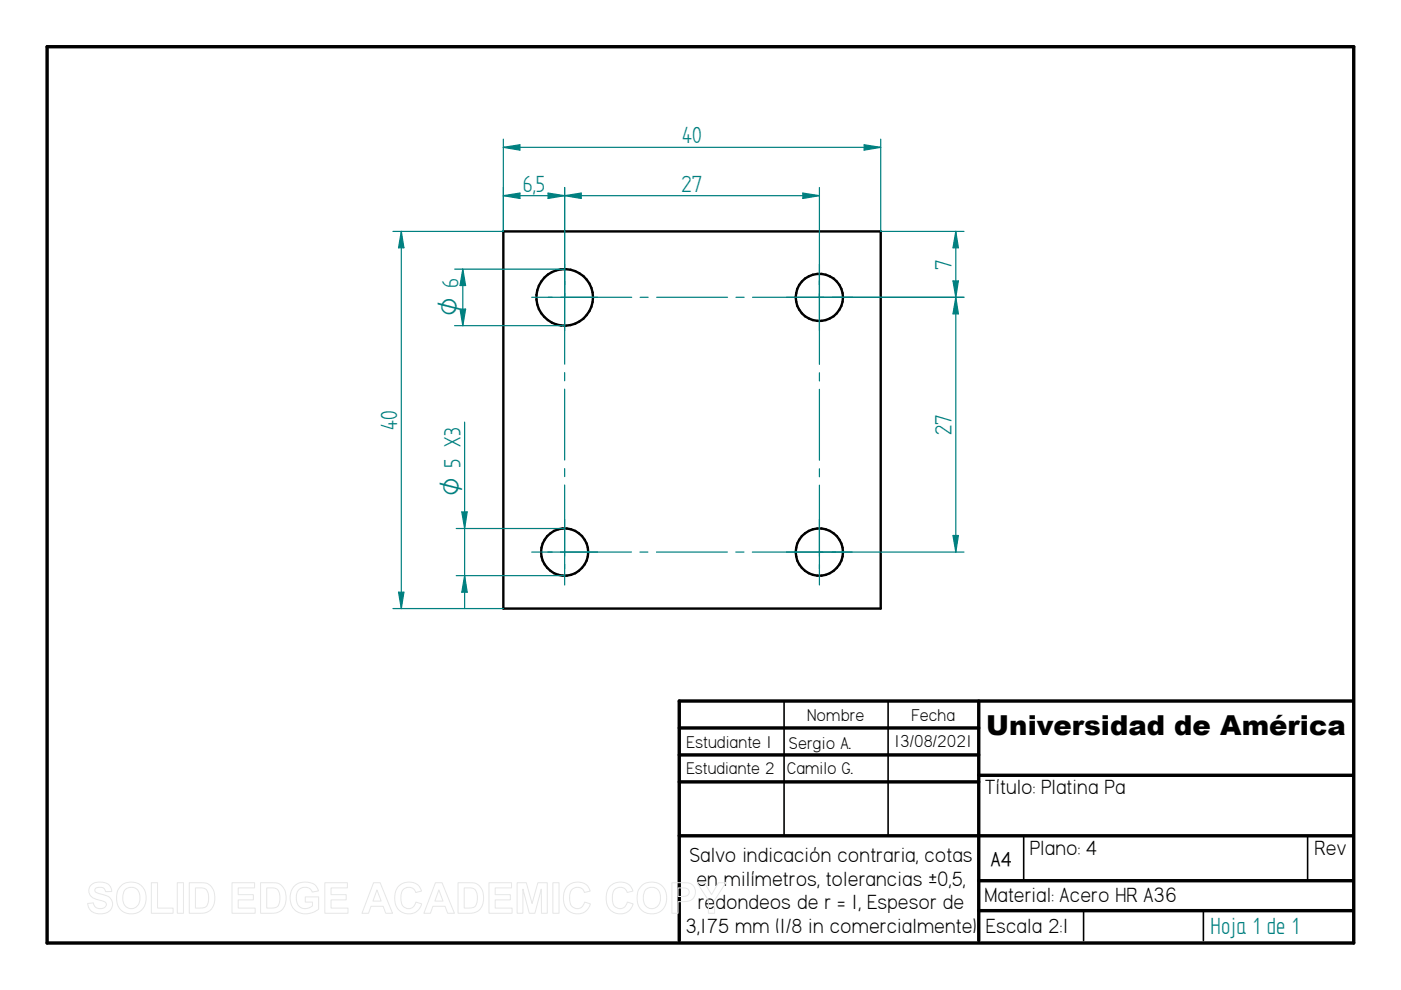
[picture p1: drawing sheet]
<svg xmlns="http://www.w3.org/2000/svg" width="297mm" height="210mm" viewBox="0 0 297 210" stroke-linecap="round" stroke-linejoin="round" font-family="sans-serif">
<path d="M10 9.9h277v190h-277zM144 154.3h63.5M207.5 148.6v50.8M286.9 148.6h-142.9v50.8M144 160.1h63.5M144 165.8h63.5M144 177.2h142.9M207.5 164.4h79.4M207.5 186.7h79.4M207.5 193.1h79.4" fill="none" stroke="#000" stroke-width=".72"/>
<path d="M166.2 148.6v28.6M188.3 148.6v28.6M217 177.3v9.4M277.2 177.3v9.4M229.7 193.1v6.3M255.1 193.1v6.3" fill="none" stroke="#000" stroke-width=".34"/>
<g fill="none" stroke="#000" stroke-width=".51">
<path d="M106.7 49.1h80v79.9h-80z"/>
<circle cx="119.7" cy="63" r="6"/>
<circle cx="173.7" cy="63" r="5"/>
<circle cx="119.7" cy="117.1" r="5"/>
<circle cx="173.7" cy="117.1" r="5"/>
</g>
<path d="M83.3 49.1h23.4M85.1 49.1l.5 3.4h-1.1zM83.3 129h23.4" fill="none" stroke="#008080" stroke-width=".25"/>
<path d="M85.1 49.1l.5 3.4h-1.1z" fill="#008080"/>
<path d="M84.5 125.6h1.1l-.5 3.4z" fill="none" stroke="#008080" stroke-width=".25"/>
<path d="M84.5 125.6h1.1l-.5 3.4z" fill="#008080"/>
<path d="M106.7 29.5v19.6M183.2 30.7l3.5 .5-3.5 .6zM186.7 29.5v19.6M85.1 49.1v79.9" fill="none" stroke="#008080" stroke-width=".25"/>
<path d="M183.2 30.7l3.5 .5-3.5 .6z" fill="#008080"/>
<path d="M106.7 31.2l3.5-.5v1.1z" fill="none" stroke="#008080" stroke-width=".25"/>
<path d="M106.7 31.2l3.5-.5v1.1z" fill="#008080"/>
<g fill="none" stroke="#008080" stroke-width=".25">
<path d="M106.7 31.2h80M96.4 57.1h23.3M98.1 57.1l.6 3.4h-1.2zM119.7 56v21.2M173.7 56v21.3M96.4 69h23.3M112.7 63h21.2M119.7 79v1.7M135.7 63h1.7M139.2 63h15.1M156 63h1.8M159.6 63h21.1"/>
<path d="M173.7 79v1.8M119.7 82.5v15M119.7 99.4v1.6M173.7 82.5v15.1M173.7 99.4v1.7M112.7 117.1h21.2M119.7 102.8v21.2M135.7 117.1h1.7M139.2 117.1h15M156 117.1h1.7M159.5 117.1h21.2M173.7 102.9v21.1"/>
</g>
<path d="M98.1 57.1l.6 3.4h-1.2z" fill="#008080"/>
<path d="M97.5 65.5h1.2l-.6 3.5z" fill="none" stroke="#008080" stroke-width=".25"/>
<path d="M97.5 65.5h1.2l-.6 3.5z" fill="#008080"/>
<path d="M98.1 57.1v11.9M186.7 49.1h17.7M202.6 49.1l.6 3.4h-1.1zM177.2 63h27.2" fill="none" stroke="#008080" stroke-width=".25"/>
<path d="M202.6 49.1l.6 3.4h-1.1z" fill="#008080"/>
<path d="M202.1 59.6h1.1l-.6 3.4z" fill="none" stroke="#008080" stroke-width=".25"/>
<path d="M202.1 59.6h1.1l-.6 3.4z" fill="#008080"/>
<path d="M202.6 49.1v13.9M173.7 63h30.7M202.6 63l.6 3.5h-1.1zM173.7 117.1h30.7" fill="none" stroke="#008080" stroke-width=".25"/>
<path d="M202.6 63l.6 3.5h-1.1z" fill="#008080"/>
<path d="M202.1 113.5h1.1l-.6 3.6z" fill="none" stroke="#008080" stroke-width=".25"/>
<path d="M202.1 113.5h1.1l-.6 3.6z" fill="#008080"/>
<path d="M202.6 63v54.1M96.7 112.1h23M97.9 108.5h1.2l-.6 3.6zM96.7 122h23" fill="none" stroke="#008080" stroke-width=".25"/>
<path d="M97.9 108.5h1.2l-.6 3.6z" fill="#008080"/>
<path d="M98.5 122l.6 3.6h-1.2z" fill="none" stroke="#008080" stroke-width=".25"/>
<path d="M98.5 122l.6 3.6h-1.2z" fill="#008080"/>
<path d="M106.7 39.8v9.3M119.7 39.8v23.2M116.2 40.9l3.5 .6-3.5 .6zM98.5 89.5v39.5" fill="none" stroke="#008080" stroke-width=".25"/>
<path d="M116.2 40.9l3.5 .6-3.5 .6z" fill="#008080"/>
<path d="M106.7 41.5l3.5-.6v1.2z" fill="none" stroke="#008080" stroke-width=".25"/>
<path d="M106.7 41.5l3.5-.6v1.2z" fill="#008080"/>
<path d="M119.7 39.8v23.2M173.7 39.8v23.2M106.7 41.5h13M170.2 40.9l3.5 .6-3.5 .6z" fill="none" stroke="#008080" stroke-width=".25"/>
<path d="M170.2 40.9l3.5 .6-3.5 .6z" fill="#008080"/>
<path d="M119.7 41.5l3.5-.6v1.2z" fill="none" stroke="#008080" stroke-width=".25"/>
<path d="M119.7 41.5l3.5-.6v1.2z" fill="#008080"/>
<path d="M119.7 41.5h54" fill="none" stroke="#008080" stroke-width=".25"/>
<g fill="none" stroke="#e6e6e6" stroke-width=".21">
<path d="M19.3 187.7a3.1 3.1 0 0 1 4 .1l.4 1.2-1.3 .1a1.28 1.28 0 0 0-1-1 1.28 1.28 0 0 0-1.3 .5v.4a5.6 5.6 0 0 0 2.5 .9 1.98 1.98 0 0 1 1.2 2.4 1.98 1.98 0 0 1-2.2 1.4 2.48 2.48 0 0 1-3-2.1l1.2-.2a1.44 1.44 0 0 0 1.3 1.3 1.44 1.44 0 0 0 1.5-.9 1.18 1.18 0 0 0-1.4-.9 2.36 2.36 0 0 1-2.4-2.1l.1-.6zM25.8 187.7a3.3 3.3 0 0 1 3.9-.1 3.3 3.3 0 0 1 1.2 3.8 3.2 3.2 0 0 1-3.8 2.3 3.2 3.2 0 0 1-2.4-3.8 3 3 0 0 1 1.1-2.2zM26.5 188.7a1.87 1.87 0 0 1 2.2-.4 1.87 1.87 0 0 1 1 2.1 1.87 1.87 0 0 1-1.8 2.3 1.87 1.87 0 0 1-1.9-2.3l.1-.8zM32.1 187.2h1.3v5.3h3.3v1.1h-4.6zM37.6 187.2h1.3v6.4h-1.3zM40.1 187.2h2.4a2.79 2.79 0 0 1 3 3.3 2.79 2.79 0 0 1-2.9 3.1h-2.5zM41.4 188.3a2.64 2.64 0 0 1 2.5 .5 3.3 3.3 0 0 1-.3 3.5l-.8 .2h-1.4zM49.2 187.2h4.8v1.1h-3.5v1.4h3.2v1.1h-3.2v1.7h3.6v1.1h-4.9zM55.2 187.2h2.4a2.79 2.79 0 0 1 3.1 3.3 2.79 2.79 0 0 1-3 3.1h-2.5zM56.6 188.3a2.64 2.64 0 0 1 2.4 .5 3.3 3.3 0 0 1-.3 3.5l-.8 .2h-1.3zM62.3 188a3.6 3.6 0 0 1 4.6-.2l.6 1.1-1.3 .2a1.8 1.8 0 0 0-2.2-.9 1.8 1.8 0 0 0-1.2 2.1 2.01 2.01 0 0 0 1.1 2.2 2.01 2.01 0 0 0 2.3-.4v-.8h-1.5v-1.1h2.9v2.5a3.8 3.8 0 0 1-5.5-.2 4 4 0 0 1 .2-4.5zM68.9 187.2h4.8v1.1h-3.5v1.4h3.2v1.1h-3.2v1.7h3.6v1.1h-4.9z"/>
<path d="M79.2 187.2h1.4l2.6 6.4h-1.4l-.6-1.4h-2.5l-.6 1.4h-1.4zM79.9 188.7l.9 2.4h-1.7zM84.5 187.9a2.87 2.87 0 0 1 4.9 1l-1.3 .3a1.6 1.6 0 0 0-1.8-1 1.6 1.6 0 0 0-1.3 1.7 2.19 2.19 0 0 0 1.3 2.7 1.55 1.55 0 0 0 1.9-1.3l1.2 .3a2.93 2.93 0 0 1-3.4 2.1 2.93 2.93 0 0 1-2.3-3.3v-.6a3.2 3.2 0 0 1 .8-1.9zM92.3 187.2h1.4l2.6 6.4h-1.4l-.5-1.4h-2.6l-.5 1.4h-1.4zM93 188.7l.9 2.4h-1.7zM97.1 187.2h2.4a2.79 2.79 0 0 1 3 3.3 2.79 2.79 0 0 1-2.9 3.1h-2.5zM98.4 188.3a2.64 2.64 0 0 1 2.4 .5 3.3 3.3 0 0 1-.2 3.5l-.9 .2h-1.3zM103.7 187.2h4.8v1.1h-3.5v1.4h3.2v1.1h-3.2v1.7h3.6v1.1h-4.9zM109.6 187.2h2l1.2 4.4 1.2-4.4h2v6.4h-1.2v-5.1l-1.4 5.1h-1.2l-1.3-5.1v5.1h-1.3zM117.2 187.2h1.3v6.4h-1.3zM120.3 187.9a2.87 2.87 0 0 1 4.8 1l-1.2 .3a1.6 1.6 0 0 0-1.9-1 1.6 1.6 0 0 0-1.2 1.7 2.19 2.19 0 0 0 1.3 2.7 1.55 1.55 0 0 0 1.8-1.3l1.3 .3a2.93 2.93 0 0 1-3.5 2.1 2.93 2.93 0 0 1-2.2-3.3v-.6a3.2 3.2 0 0 1 .8-1.9zM129.3 187.9a2.87 2.87 0 0 1 4.9 1l-1.2 .3a1.6 1.6 0 0 0-1.9-1 1.6 1.6 0 0 0-1.3 1.7 2.19 2.19 0 0 0 1.3 2.7 1.55 1.55 0 0 0 1.9-1.3l1.2 .3a2.93 2.93 0 0 1-3.4 2.1 2.93 2.93 0 0 1-2.3-3.3l.1-.6a3.2 3.2 0 0 1 .7-1.9z"/>
<path d="M136.2 187.7a3.3 3.3 0 0 1 3.9-.1 3.3 3.3 0 0 1 1.1 3.8 3.2 3.2 0 0 1-3.7 2.3 3.2 3.2 0 0 1-2.4-3.8 3 3 0 0 1 1.1-2.2zM136.9 188.7a1.87 1.87 0 0 1 2.2-.4 1.87 1.87 0 0 1 .9 2.1 1.87 1.87 0 0 1-1.8 2.3 1.87 1.87 0 0 1-1.8-2.3l.1-.8zM142.4 187.2h2.1a2.5 2.5 0 0 1 2.7 .9 2.08 2.08 0 0 1-.1 2.2 2.08 2.08 0 0 1-2.1 .9h-1.2v2.4h-1.4zM143.8 188.3h.6a1.28 1.28 0 0 1 1.7 .8 1.22 1.22 0 0 1-1.6 1h-.7zM147.8 187.2h1.5l1.6 2.5 1.4-2.5h1.6l-2.4 3.7v2.7h-1.3v-2.7z"/>
</g>
<text font-size="5.8" x="209.1" y="155.8">Universidad de América</text>
<g font-size="5.6" fill="#008080">
<text x="144.6" y="30.4">40</text>
<text x="110.8" y="40.6">6,5</text>
<text x="144.5" y="40.6">27</text>
<text x="201.8" y="57.2" transform="rotate(-90 201.8 57.2)">7</text>
<text x="84.2" y="91.1" transform="rotate(-90 84.2 91.1)">40</text>
<text x="201.8" y="92.2" transform="rotate(-90 201.8 92.2)">27</text>
<text x="256.7" y="198">Hoja 1 de 1</text>
</g>
<g font-size="5.4" fill="#008080">
<text x="97.2" y="67.1" transform="rotate(-90 97.2 67.1)">O 6</text>
<text x="97.6" y="105.2" transform="rotate(-90 97.6 105.2)">O 5 X3</text>
</g>
<g font-size="4.9">
<text x="208.8" y="168.4">Título: Platina Pa</text>
<text x="146.2" y="182.7">Salvo indicación contraria, cotas</text>
<text x="218.3" y="181.3">Plano: 4</text>
<text x="278.7" y="181.3">Rev</text>
<text x="147.7" y="187.7">en milímetros, tolerancias ±0,5,</text>
<text x="208.7" y="191.2">Material: Acero HR A36</text>
<text x="145.4" y="197.8">3,175 mm (1/8 in comercialmente)</text>
<text x="148" y="192.7">redondeos de r = 1, Espesor de</text>
<text x="209" y="197.8">Escala 2:1</text>
</g>
<text font-size="4.7" x="210.1" y="183.5">A4</text>
<g font-size="4.1">
<text x="171.1" y="152.8">Nombre</text>
<text x="193.3" y="152.8">Fecha</text>
<text x="145.5" y="158.5">Estudiante 1</text>
<text x="167.3" y="158.8">Sergio A.</text>
<text x="189.6" y="158.4">13/08/2021</text>
<text x="145.5" y="164.2">Estudiante 2</text>
<text x="166.8" y="164.1">Camilo G.</text>
</g>
</svg>
